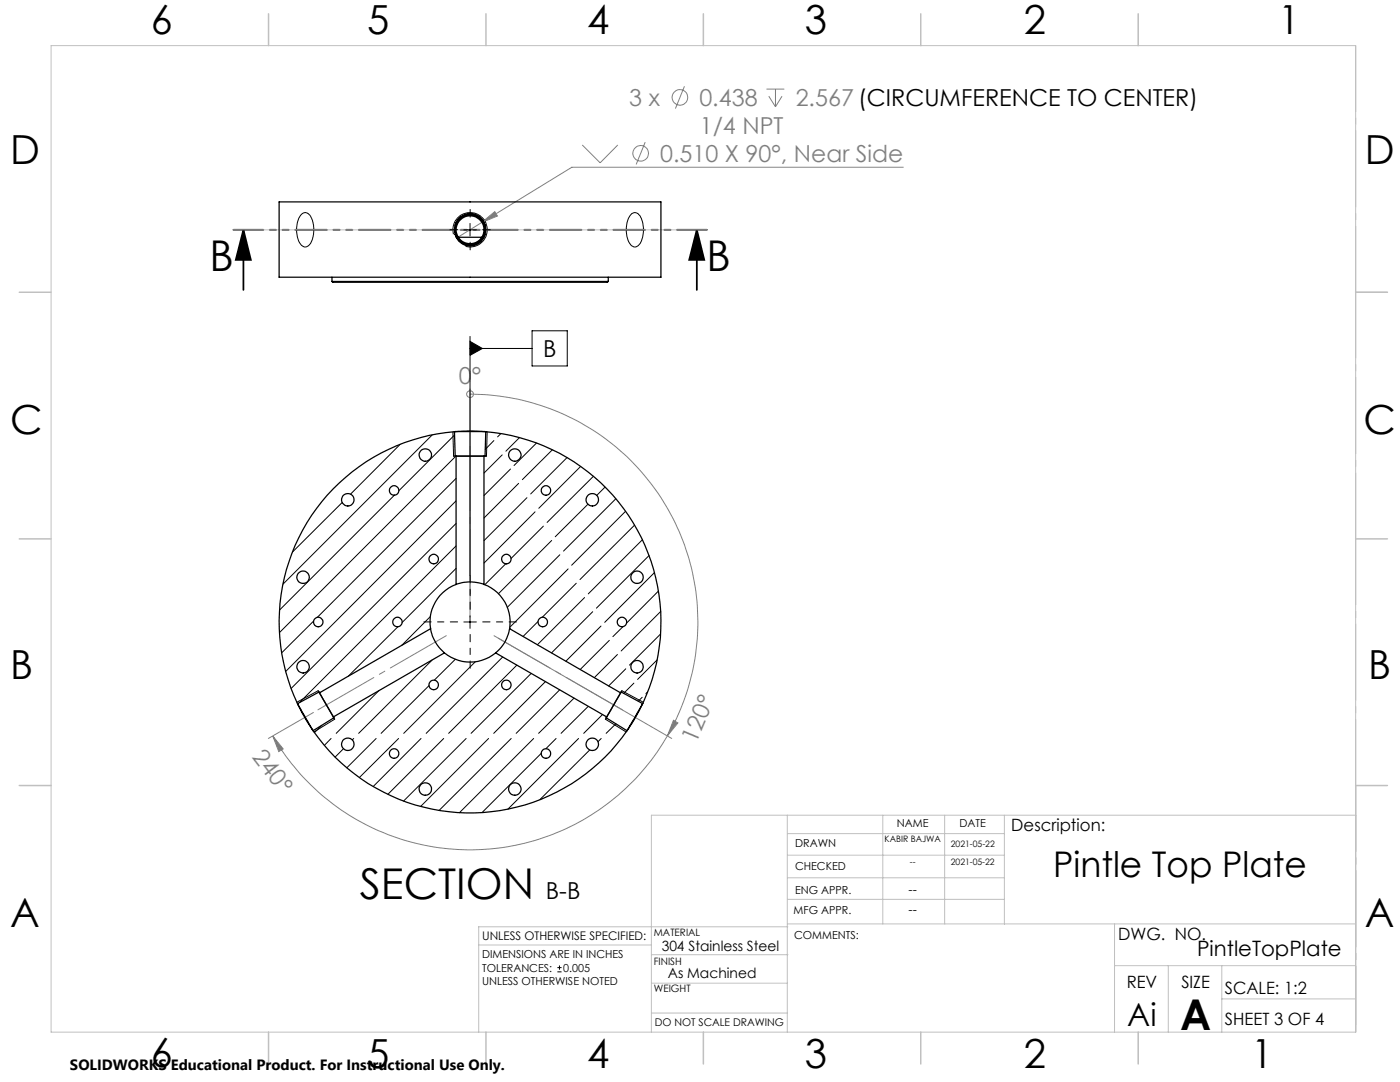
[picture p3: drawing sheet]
<svg xmlns="http://www.w3.org/2000/svg" width="279mm" height="216mm" viewBox="0 0 279 216" stroke-linecap="round" stroke-linejoin="round" font-family="sans-serif">
<g fill="none" stroke="#808080" stroke-width=".2">
<path d="M136.6 17.2l-1.8 4.5M153 17.8h3.5M153.4 19.2l1.4 2.1M154.8 17.8v3.5M156.1 19.2l-1.3 2.1M116.2 28.9l3.6 3.6 3.5-3.6M128.8 28.4l-1.8 4.4M180.3 33.4h-66.2l-17.9 11M96.2 44.4l2.5-2.2 .6 .9zM96.2 44.4l-4.8 2.9M93.8 78.6a45.5 45.5 0 0 1 39.4 68.3M93.8 78.6h.1"/>
<path d="M93.8 77.6v45.5M99.4 127.4l34.7 20M54.4 146.9a45.5 45.5 0 0 0 78.8 0M54.4 146.9l2.1 2.5-.9 .6zM62.5 142.2l-8.9 5.2M134.4 143.7l.9 .6-2.1 2.6z"/>
<circle cx="135.7" cy="19.4" r="1.55"/>
<circle cx="127.9" cy="30.6" r="1.56"/>
<circle cx="93.8" cy="78.7" r=".67"/>
</g>
<g fill="none" stroke="#000" stroke-width=".2">
<path d="M60.1 42.8a1.22 1.22 0 0 1 1.3-.3 1.22 1.22 0 0 1 .8 1.1 5.7 5.7 0 0 1-.5 5.3 1.15 1.15 0 0 1-2-.6 5.5 5.5 0 0 1 .4-5.5zM90.5 46.7a3.4 3.4 0 0 1 3-4.3 3.4 3.4 0 0 1 3.7 3.8 3.4 3.4 0 0 1-4.3 3M92.6 45.9h2.5M93.8 44.6v2.5M126 42.7a1.27 1.27 0 0 1 2 .9 5.7 5.7 0 0 1-.5 5.3 1.15 1.15 0 0 1-2-.6 5.6 5.6 0 0 1 .5-5.6zM93.8 68.1l2.5 1.4-2.5 1.4zM93.8 67.1v47.8M93.8 69.5h12.4M106.2 66h7v7h-7zM90.4 86.2l.1 4.8M97.2 86.2l-.1 4.8M63.5 137.8l-4.3 2.3"/>
<path d="M92.6 124.1h2.5M93.8 122.9v2.5M124.1 137.8l4.3 2.3M66.8 143.5l-4.1 2.5M120.8 143.5l4.2 2.5M111.2 193.9h.9M111.2 193.1h.9M111.7 192.7v.8"/>
</g>
<path d="M48.6 45.9l1.5 6h-3zM48.6 45.9v12M139.1 45.9l1.4 6h-3zM139.1 45.9v12" fill="none" stroke="#000" stroke-width=".35"/>
<path d="M141.1 45.9h-94.5" fill="none" stroke="#000" stroke-width=".35" stroke-dasharray="6.3 1.3 1.3 1.3 1.3 1.3" stroke-dashoffset=".4"/>
<path d="M93.8 89v29.6M89.1 126.8l-25.7 14.8M124.2 141.6l-25.6-14.8" fill="none" stroke="#808080" stroke-width=".2" stroke-dasharray="15.2 1.3 1.3 1.3" stroke-dashoffset="2.4"/>
<path d="M270.6 9.1v49.2M270.6 58.3v49.2M270.6 107.5v49.2M270.6 156.7v49.2" fill="none" stroke="#c0c0c0" stroke-width=".2" stroke-dasharray="15.2 1.3 1.3 1.3" stroke-dashoffset="2.1"/>
<g fill="none" stroke="#c0c0c0" stroke-width=".2">
<path d="M10.2 9.1h260.3v196.9h-260.3zM46.6 45.9h94.4M270.5 58.3h6.4M270.5 156.7h6.4M157.1 162.7v43.3M157.1 175.2h43.3M157.1 170.6h43.3M157.1 166.3h43.3M157.1 179.5h43.3M176.2 162.7v21.7M188.5 162.7v21.7M200.4 162.7v21.7"/>
<path d="M270.6 162.7h-140.6v43.3M95.5 188.6h34.5M130 196.2h27.1M130 190.5h27.3M157.1 184.4h113.4M157.2 184.9h-61.7v21.1M222.4 184.4v21.6M222.4 192.7h48.1M233.2 192.7v13.3M243.8 199.3h26.7M243.8 192.7v13.3M130 202.1h27.1"/>
</g>
<g fill="none" stroke="#c0c0c0" stroke-width=".3">
<path d="M53.6 2.8v6.3M97 2.8v6.3M140.4 2.8v6.3M183.8 2.8v6.3M227.2 2.8v6.3M3.8 58.3h6.4M270.5 58.3h6.4M3.8 107.5h6.4M270.5 107.5h6.4M3.8 156.7h6.4M270.5 156.7h6.4M53.6 206v6.3"/>
<path d="M97 206v6.3M140.4 206v6.3M183.8 206v6.3M227.2 206v6.3"/>
</g>
<path d="M91.3 45.8h-1.5M93.8 43.3v-1.5M93.8 48.3v1.6M96.3 45.8h1.6" fill="none" stroke="#000" stroke-width=".2" stroke-dasharray="15.2 1.3 1.3 1.3"/>
<path d="M90.5 91h6.6M63.5 137.8l3.3 5.7M124.1 137.8l-3.3 5.7" fill="none" stroke="#000" stroke-width=".25"/>
<path d="M91.3 124.1h-6.7M93.8 121.6v-6.8M93.8 126.6v6.7M96.3 124.1h6.8" fill="none" stroke="#000" stroke-width=".2" stroke-dasharray="15.2 1.3 1.3 1.3" stroke-dashoffset="13.8"/>
<path d="M139.1 45.9l1.4 6h-3zM48.6 45.9l1.5 6h-3z" fill="#000"/>
<g fill="#808080">
<path d="M54.4 146.9l2.1 2.5-.9 .6z"/>
<path d="M134.4 143.7l.9 .6-2.1 2.6z"/>
<path d="M96.2 44.4l2.5-2.2 .6 .9z"/>
</g>
<path d="M93.8 68.1l2.5 1.4-2.5 1.4z" fill="#000"/>
<g fill="none" stroke="#000" stroke-width=".25">
<path d="M55.7 40.3h76.2v15h-76.2zM66.3 56.2l.1 .1h54.8l.2-.1M66.3 56.2h55.1M66.3 55.3v.9M90.8 46.8a3.1 3.1 0 0 0 3 2.3 3.1 3.1 0 0 0 3-2.3M90.8 46.8a3.1 3.1 0 0 0 3 2.2 3.1 3.1 0 0 0 3-2.2M90.8 44.9l-.1 .9 .1 1M90.8 44.9a3.1 3.1 0 0 1 3-2.3 3.1 3.1 0 0 1 3 2.3M90.8 44.9a3.1 3.1 0 0 1 3-2.2 3.1 3.1 0 0 1 3 2.2M91.5 47.3h4.7M96.8 44.9l.1 1.1-.1 .8M121.4 55.3v.9"/>
<path d="M90.7 86.1a38.1 38.1 0 0 0-31.3 54.3M90.7 86.1l.1 4.9h.2M90.8 86.1h6M90.8 86.1h-.1M90.8 86.1l2.5-.1 3.5 .1M91 91h5.6M91 91v25.6M96.6 91v25.6M96.8 86.1h.1M96.9 86.1a38.1 38.1 0 0 1 31.4 54.3M96.9 86.1l-.1 4.9h-.2M91 116.6a7.6 7.6 0 0 1 5.6 0"/>
<path d="M91 116.6a8 8 0 0 0-5.1 8.8M96.6 116.6a8 8 0 0 1 5.1 8.8M63.7 138.3l2.8 4.8M63.7 138.3v-.2l-4.3 2.3M85.9 125.4a8.2 8.2 0 0 0 2.8 4.9M85.9 125.4l-22.2 12.9M88.7 130.3a8 8 0 0 0 10.2 0M88.7 130.3l-22.2 12.8M98.9 130.3l22.2 12.8M101.7 125.4a7.8 7.8 0 0 1-2.8 4.9M101.7 125.4l22.2 12.9M123.9 138.3l-2.8 4.8"/>
<path d="M123.9 138.3l.1-.2 4.3 2.3M59.4 140.4v.1M59.4 140.5l3 5.2M59.4 140.5l1.6 3 1.4 2.2M62.4 145.7l.1 .1M62.5 145.8a38.1 38.1 0 0 0 62.6 0M66.5 143.1l.1 .1-4.1 2.6M121.1 143.1l-.1 .1 4.1 2.6M125.2 145.7l-.1 .1M128.2 140.5l-3 5.2M128.2 140.5l-1.6 3.1-1.4 2.1M128.3 140.4l-.1 .1"/>
<circle cx="93.8" cy="45.9" r="2.79"/>
<circle cx="93.8" cy="45.9" r="2.98"/>
<circle cx="69.4" cy="99.7" r="1.24"/>
<circle cx="78.6" cy="97.9" r=".95"/>
<circle cx="84.9" cy="90.8" r="1.24"/>
<circle cx="102.7" cy="90.8" r="1.24"/>
<circle cx="109" cy="97.9" r=".95"/>
<circle cx="118.2" cy="99.7" r="1.24"/>
<circle cx="60.5" cy="115.2" r="1.24"/>
<circle cx="86.6" cy="111.6" r=".95"/>
<circle cx="101" cy="111.6" r=".95"/>
<circle cx="127.1" cy="115.2" r="1.24"/>
<circle cx="60.5" cy="133.1" r="1.25"/>
<circle cx="63.5" cy="124.1" r=".94"/>
<circle cx="79.3" cy="124.1" r=".94"/>
<circle cx="86.6" cy="136.7" r=".95"/>
<circle cx="101" cy="136.7" r=".95"/>
<circle cx="108.3" cy="124.1" r=".95"/>
<circle cx="124.1" cy="124.1" r=".95"/>
<circle cx="127.1" cy="133.1" r="1.25"/>
<circle cx="69.4" cy="148.5" r="1.24"/>
<circle cx="78.6" cy="150.4" r=".95"/>
<circle cx="84.9" cy="157.4" r="1.24"/>
<circle cx="102.7" cy="157.4" r="1.24"/>
<circle cx="109" cy="150.4" r=".95"/>
<circle cx="118.2" cy="148.5" r="1.24"/>
</g>
<g fill="none" stroke="#000" stroke-width=".2">
<path d="M78.7 98.8l-22.9 22.9M79.9 88.7l-9.9 9.9M86.3 86.8l-29.8 29.8M90.7 86.8l-11.1 11.1M91 91l-35.2 35.2M91 95.5l-27.7 27.7M91 99.9l-34 34.1M98.6 87.9l-1.8 1.8M100 86.5l-.7 .7M100.2 90.8l-3.6 3.6M101.9 93.6l-5.3 5.3M103.5 96.4l-6.9 7"/>
<path d="M103.7 87.3l-2.7 2.7M105.2 99.3l-8.6 8.6M107.1 88.4l-4.5 4.5M110.2 89.7l-6 6M113.2 91.3l-7.3 7.3M115.9 93.1l-8.4 8.3M118.4 95l-9.2 9.2M120.8 97.2l-1.7 1.6M122.9 99.5l-10.4 10.5M68.3 100.3l-10 9.9M91 104.5l-32.9 32.9M91 113.4l-10.7 10.8"/>
<path d="M91 108.9l-31.2 31.3M100.9 112.5l-4.1 4.2M106.8 102.1l-10.2 10.3M108.4 105l-6.4 6.4M110.1 107.8l-10.6 10.7M111.7 110.7l-10.5 10.5M113.4 113.5l-11.7 11.7M115 116.4l-6.8 6.8M116.7 119.2l-9.5 9.5M117.3 100.6l-6.5 6.5M124.8 102l-10.7 10.8M126.6 104.8l-10.9 10.8"/>
<path d="M128.2 107.7l-10.8 10.8M129.5 110.8l-10.5 10.6M130.6 114.3l-9.9 9.9M131.4 117.9l-6.3 6.4M62.6 123.9l-6.4 6.4M75.6 137.8l-8.5 8.5M79.4 125.1l-9.9 9.8M85.6 136.8l-9.5 9.5M85.9 123l-5.7 5.8M86.2 131.7l-14.6 14.6M90.9 131.6l-4.2 4.1M94.9 132l-14.3 14.3"/>
<path d="M100.3 131.1l-15.2 15.2M103.2 132.7l-13.7 13.6M106 134.4l-12 11.9M107.4 124l-3 3M108.9 136l-10.4 10.3M111.7 137.7l-8.7 8.6M114.5 139.3l-7 7M118.3 122.1l-8.2 8.2M119.9 124.9l-7 7M121.6 127.8l-5.8 5.8M123.2 130.6l-4.6 4.6M124.3 125.1l-2 1.9"/>
<path d="M124.9 133.5l-3.4 3.4M126.5 136.3l-2 2.1M128.2 139.1l-.8 .8M129.3 138l-.4 .4M131.2 131.7l-4 3.9M131.8 126.5l-6.2 6.2M131.9 122l-7.9 7.9M64.2 144.7l-1.4 1.5M66.1 147.4l-1.4 1.3M68.5 149.4l-1.6 1.7M70.6 147.4l-.3 .2M75.1 147.4l-5.9 5.8"/>
<path d="M79.6 147.4l-7.9 7.8M84 147.4l-9.5 9.6M88.5 147.4l-11.1 11.1M93 147.4l-12.5 12.4M97.5 147.4l-13.5 13.5M102 147.4l-14.4 14.3M106.5 147.4l-14.8 14.8M108 150.3l-11.8 11.8M111 147.4l-2.1 2M115.5 147.4l-14.1 14.1M117.4 140.9l-5.4 5.4M117.7 149.6l-10 10"/>
<path d="M120 147.4l-.7 .6M120.2 142.6l-3.7 3.7M122.9 144.4l-1.9 1.9"/>
</g>
<g font-size="8.5">
<text x="41.8" y="54">B</text>
<text x="141" y="54">B</text>
<text x="71.8" y="179.4">SECTION</text>
<text x="235.5" y="205.4">A</text>
</g>
<g font-size="8">
<text x="30.1" y="6.8">6</text>
<text x="73.3" y="6.9">5</text>
<text x="117.2" y="6.9">4</text>
<text x="160.6" y="6.9">3</text>
<text x="204.3" y="6.9">2</text>
<text x="255.1" y="6.9">1</text>
<text x="2.1" y="32.8">D</text>
<text x="272.4" y="32.8">D</text>
<text x="2.1" y="86.5">C</text>
<text x="272.1" y="86.5">C</text>
<text x="2.1" y="135.6">B</text>
<text x="273.1" y="135.6">B</text>
<text x="2.1" y="185">A</text>
<text x="272.4" y="185">A</text>
<text x="30.1" y="213">6</text>
<text x="73.3" y="213">5</text>
<text x="117.2" y="213">4</text>
<text x="160.6" y="213">3</text>
<text x="204.3" y="213">2</text>
<text x="249.7" y="213">1</text>
</g>
<text font-size="7.1" x="210.2" y="174.9">Pintle Top Plate</text>
<text font-size="6.3" x="225" y="204.6">Ai</text>
<g font-size="4.7" fill="#808080">
<text x="125.6" y="21.1">3 x</text>
<text x="139.6" y="21.1">0.438</text>
<text x="158.8" y="21.1">2.567 (CIRCUMFERENCE TO CENTER)</text>
<text x="139.7" y="26.7">1/4 NPT</text>
<text x="131.7" y="32.3">0.510 X 90°, Near Side</text>
<text x="91.6" y="76.6">0°</text>
<text x="138.9" y="148.4" transform="rotate(-67 138.9 148.4)">120°</text>
<text x="50.2" y="151" transform="rotate(53 50.2 151)">240°</text>
</g>
<g font-size="4.7">
<text x="108.4" y="71.3">B</text>
<text x="108.9" y="179.4">B-B</text>
</g>
<text font-size="4.2" x="238.9" y="190.8">PintleTopPlate</text>
<g font-size="3.4">
<text x="201.8" y="165.9">Description:</text>
<text x="223.2" y="187.6">DWG. NO.</text>
<text x="224.9" y="197.2">REV</text>
<text x="235.8" y="197.2">SIZE</text>
<text x="244.4" y="198.4">SCALE: 1:2</text>
<text x="244.4" y="204.6">SHEET 3 OF 4</text>
</g>
<text font-size="3" x="14" y="213.5">SOLIDWORKS Educational Product. For Instructional Use Only.</text>
<g font-size="2.8">
<text x="132.1" y="189.7">304 Stainless Steel</text>
<text x="133.3" y="195.1">As Machined</text>
</g>
<g font-size="2.5">
<text x="181.3" y="178.3">--</text>
<text x="181.3" y="182.3">--</text>
</g>
<text font-size="2.4" x="96.2" y="187.5">UNLESS OTHERWISE SPECIFIED:</text>
<g font-size="2.2">
<text x="179" y="165.1">NAME</text>
<text x="191.5" y="165.1">DATE</text>
<text x="158.7" y="169">DRAWN</text>
<text x="158.7" y="173.5">CHECKED</text>
<text x="158.7" y="178.3">ENG APPR.</text>
<text x="158.4" y="182.4">MFG APPR.</text>
<text x="96.2" y="191.2">DIMENSIONS ARE IN INCHES</text>
<text x="158.5" y="187.4">COMMENTS:</text>
<text x="96.2" y="196.5">UNLESS OTHERWISE NOTED</text>
<text x="96.2" y="193.9">TOLERANCES:</text>
<text x="112.4" y="193.9">0.005</text>
</g>
<text font-size="2.1" x="130.7" y="204.6">DO NOT SCALE DRAWING</text>
<g font-size="2">
<text x="130.5" y="186.8">MATERIAL</text>
<text x="130.5" y="192.5">FINISH</text>
<text x="130.5" y="198">WEIGHT</text>
</g>
<g font-size="1.8">
<text x="176.5" y="168">KABIR BAJWA</text>
<text x="181.6" y="172.6">--</text>
<text x="189.7" y="172.6">2021-05-22</text>
<text x="189.8" y="169">2021-05-22</text>
</g>
</svg>
